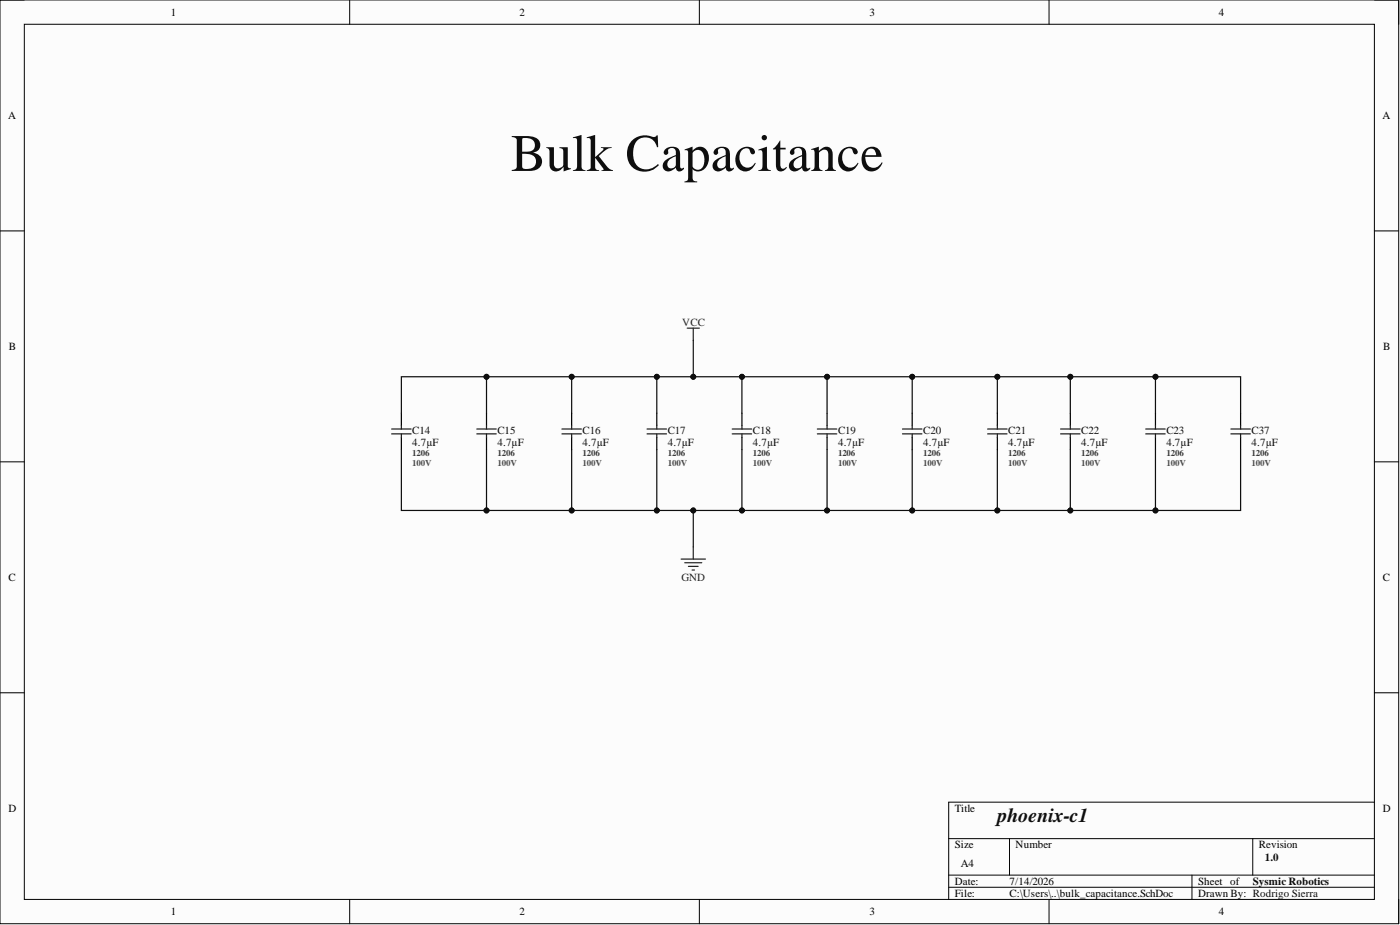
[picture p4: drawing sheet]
<svg xmlns="http://www.w3.org/2000/svg" width="292mm" height="193mm" viewBox="0 0 292 193" stroke-linecap="round" stroke-linejoin="round" font-family="sans-serif">
<path d="M0 0h291.8v192.7h-291.8z" fill-rule="evenodd" fill="#fcfcfc"/>
<path d="M0 0h291.8v192.7h-291.8z" fill="none" stroke="#000" stroke-width=".21"/>
<path d="M5.1 5.1h281.7v182.5h-281.7z" fill-rule="evenodd" fill="#fcfcfc"/>
<g fill="none" stroke="#000" stroke-width=".21">
<path d="M0 0h5.1M73 0v5.1M145.9 0v5.1M218.9 0v5.1M286.8 0h5v5.1M5.1 5.1h281.7v182.5h-281.7zM0 48.2h5.1M286.8 48.2h5M0 96.3h5.1M286.8 96.3h5M0 144.5h5.1M286.8 144.5h5"/>
<path d="M197.9 175h88.9M210.6 175v7.6M261.4 175v7.6M286.8 167.3h-88.9v20.3M73 187.6v5.1M145.9 187.6v5.1M197.9 182.6h88.9M197.9 185.1h88.9M218.9 187.6v5.1M248.7 182.6v5M291.8 187.6v5.1"/>
</g>
<path d="M143.4 68.5h2.5M144.6 68.5v2.5M142.1 116.6h5.1M142.9 117.4h3.5M143.6 118.2h2.1M144.4 118.9h.5M144.6 114.1v2.5" fill="none" stroke="#262626" stroke-width=".25"/>
<path d="M83.7 86.2v2.5M83.7 91.3v2.5" fill="none" stroke="#000" stroke-width=".25"/>
<path d="M81.7 90.5h4.1M81.7 89.5h4.1M83.7 88.7v.8M83.7 90.5v.8" fill="none" stroke="#1c1c1c" stroke-width=".25"/>
<path d="M172.6 78.6v7.6" fill="none" stroke="#0e0e0e" stroke-width=".25"/>
<circle cx="172.6" cy="78.6" r=".51" fill="#0e0e0e"/>
<circle cx="172.6" cy="78.6" r=".51" fill="none" stroke="#0e0e0e" stroke-width=".21"/>
<path d="M154.8 78.6v7.6" fill="none" stroke="#0e0e0e" stroke-width=".25"/>
<circle cx="154.8" cy="78.6" r=".51" fill="#0e0e0e"/>
<circle cx="154.8" cy="78.6" r=".51" fill="none" stroke="#0e0e0e" stroke-width=".21"/>
<path d="M137 78.6v7.6" fill="none" stroke="#0e0e0e" stroke-width=".25"/>
<circle cx="137" cy="78.6" r=".51" fill="#0e0e0e"/>
<circle cx="137" cy="78.6" r=".51" fill="none" stroke="#0e0e0e" stroke-width=".21"/>
<path d="M119.3 78.6v7.6" fill="none" stroke="#0e0e0e" stroke-width=".25"/>
<circle cx="119.3" cy="78.6" r=".51" fill="#0e0e0e"/>
<circle cx="119.3" cy="78.6" r=".51" fill="none" stroke="#0e0e0e" stroke-width=".21"/>
<path d="M101.5 78.6v7.6" fill="none" stroke="#0e0e0e" stroke-width=".25"/>
<circle cx="101.5" cy="78.6" r=".51" fill="#0e0e0e"/>
<circle cx="101.5" cy="78.6" r=".51" fill="none" stroke="#0e0e0e" stroke-width=".21"/>
<path d="M144.6 106.5v7.6" fill="none" stroke="#0e0e0e" stroke-width=".25"/>
<circle cx="144.6" cy="106.5" r=".51" fill="#0e0e0e"/>
<circle cx="144.6" cy="106.5" r=".51" fill="none" stroke="#0e0e0e" stroke-width=".21"/>
<path d="M144.6 71v7.6" fill="none" stroke="#0e0e0e" stroke-width=".25"/>
<circle cx="144.6" cy="78.6" r=".51" fill="#0e0e0e"/>
<circle cx="144.6" cy="78.6" r=".51" fill="none" stroke="#0e0e0e" stroke-width=".21"/>
<path d="M101.5 93.8v12.7" fill="none" stroke="#0e0e0e" stroke-width=".25"/>
<circle cx="101.5" cy="106.5" r=".51" fill="#0e0e0e"/>
<circle cx="101.5" cy="106.5" r=".51" fill="none" stroke="#0e0e0e" stroke-width=".21"/>
<path d="M119.3 93.8v12.7" fill="none" stroke="#0e0e0e" stroke-width=".25"/>
<circle cx="119.3" cy="106.5" r=".51" fill="#0e0e0e"/>
<circle cx="119.3" cy="106.5" r=".51" fill="none" stroke="#0e0e0e" stroke-width=".21"/>
<path d="M137 93.8v12.7" fill="none" stroke="#0e0e0e" stroke-width=".25"/>
<circle cx="137" cy="106.5" r=".51" fill="#0e0e0e"/>
<circle cx="137" cy="106.5" r=".51" fill="none" stroke="#0e0e0e" stroke-width=".21"/>
<path d="M154.8 93.8v12.7" fill="none" stroke="#0e0e0e" stroke-width=".25"/>
<circle cx="154.8" cy="106.5" r=".51" fill="#0e0e0e"/>
<circle cx="154.8" cy="106.5" r=".51" fill="none" stroke="#0e0e0e" stroke-width=".21"/>
<path d="M172.6 93.8v12.7" fill="none" stroke="#0e0e0e" stroke-width=".25"/>
<circle cx="172.6" cy="106.5" r=".51" fill="#0e0e0e"/>
<circle cx="172.6" cy="106.5" r=".51" fill="none" stroke="#0e0e0e" stroke-width=".21"/>
<path d="M190.3 93.8v12.7" fill="none" stroke="#0e0e0e" stroke-width=".25"/>
<circle cx="190.3" cy="106.5" r=".51" fill="#0e0e0e"/>
<circle cx="190.3" cy="106.5" r=".51" fill="none" stroke="#0e0e0e" stroke-width=".21"/>
<path d="M190.3 78.6v7.6" fill="none" stroke="#0e0e0e" stroke-width=".25"/>
<circle cx="190.3" cy="78.6" r=".51" fill="#0e0e0e"/>
<circle cx="190.3" cy="78.6" r=".51" fill="none" stroke="#0e0e0e" stroke-width=".21"/>
<path d="M83.7 86.2v-7.6h124.4v7.6" fill="none" stroke="#0e0e0e" stroke-width=".25"/>
<circle cx="101.5" cy="78.6" r=".51" fill="#0e0e0e"/>
<circle cx="101.5" cy="78.6" r=".51" fill="none" stroke="#0e0e0e" stroke-width=".21"/>
<circle cx="119.3" cy="78.6" r=".51" fill="#0e0e0e"/>
<circle cx="119.3" cy="78.6" r=".51" fill="none" stroke="#0e0e0e" stroke-width=".21"/>
<circle cx="137" cy="78.6" r=".51" fill="#0e0e0e"/>
<circle cx="137" cy="78.6" r=".51" fill="none" stroke="#0e0e0e" stroke-width=".21"/>
<circle cx="144.6" cy="78.6" r=".51" fill="#0e0e0e"/>
<circle cx="144.6" cy="78.6" r=".51" fill="none" stroke="#0e0e0e" stroke-width=".21"/>
<circle cx="154.8" cy="78.6" r=".51" fill="#0e0e0e"/>
<circle cx="154.8" cy="78.6" r=".51" fill="none" stroke="#0e0e0e" stroke-width=".21"/>
<circle cx="172.6" cy="78.6" r=".51" fill="#0e0e0e"/>
<circle cx="172.6" cy="78.6" r=".51" fill="none" stroke="#0e0e0e" stroke-width=".21"/>
<circle cx="190.3" cy="78.6" r=".51" fill="#0e0e0e"/>
<circle cx="190.3" cy="78.6" r=".51" fill="none" stroke="#0e0e0e" stroke-width=".21"/>
<circle cx="208.1" cy="78.6" r=".51" fill="#0e0e0e"/>
<circle cx="208.1" cy="78.6" r=".51" fill="none" stroke="#0e0e0e" stroke-width=".21"/>
<path d="M83.7 93.8v12.7h124.4v-12.7" fill="none" stroke="#0e0e0e" stroke-width=".25"/>
<circle cx="101.5" cy="106.5" r=".51" fill="#0e0e0e"/>
<circle cx="101.5" cy="106.5" r=".51" fill="none" stroke="#0e0e0e" stroke-width=".21"/>
<circle cx="119.3" cy="106.5" r=".51" fill="#0e0e0e"/>
<circle cx="119.3" cy="106.5" r=".51" fill="none" stroke="#0e0e0e" stroke-width=".21"/>
<circle cx="137" cy="106.5" r=".51" fill="#0e0e0e"/>
<circle cx="137" cy="106.5" r=".51" fill="none" stroke="#0e0e0e" stroke-width=".21"/>
<circle cx="144.6" cy="106.5" r=".51" fill="#0e0e0e"/>
<circle cx="144.6" cy="106.5" r=".51" fill="none" stroke="#0e0e0e" stroke-width=".21"/>
<circle cx="154.8" cy="106.5" r=".51" fill="#0e0e0e"/>
<circle cx="154.8" cy="106.5" r=".51" fill="none" stroke="#0e0e0e" stroke-width=".21"/>
<circle cx="172.6" cy="106.5" r=".51" fill="#0e0e0e"/>
<circle cx="172.6" cy="106.5" r=".51" fill="none" stroke="#0e0e0e" stroke-width=".21"/>
<circle cx="190.3" cy="106.5" r=".51" fill="#0e0e0e"/>
<circle cx="190.3" cy="106.5" r=".51" fill="none" stroke="#0e0e0e" stroke-width=".21"/>
<circle cx="208.1" cy="106.5" r=".51" fill="#0e0e0e"/>
<circle cx="208.1" cy="106.5" r=".51" fill="none" stroke="#0e0e0e" stroke-width=".21"/>
<g fill="none" stroke="#000" stroke-width=".25">
<path d="M101.5 86.2v2.5M101.5 91.3v2.5M119.3 86.2v2.5M119.3 91.3v2.5M137 86.2v2.5M137 91.3v2.5M154.8 86.2v2.5M154.8 91.3v2.5M172.6 86.2v2.5M172.6 91.3v2.5M190.3 86.2v2.5M190.3 91.3v2.5"/>
<path d="M208.1 86.2v2.5M208.1 91.3v2.5M223.3 86.2v2.5M223.3 91.3v2.5M241.1 86.2v2.5M241.1 91.3v2.5M258.8 86.2v2.5M258.8 91.3v2.5"/>
</g>
<g fill="none" stroke="#1c1c1c" stroke-width=".25">
<path d="M99.5 90.5h4M99.5 89.5h4M101.5 88.7v.8M101.5 90.5v.8M117.2 90.5h4.1M117.2 89.5h4.1M119.3 88.7v.8M119.3 90.5v.8M135 90.5h4.1M135 89.5h4.1M137 88.7v.8M137 90.5v.8"/>
<path d="M152.8 90.5h4M152.8 89.5h4M154.8 88.7v.8M154.8 90.5v.8M170.5 90.5h4.1M170.5 89.5h4.1M172.6 88.7v.8M172.6 90.5v.8M188.3 90.5h4.1M188.3 89.5h4.1M190.3 88.7v.8M190.3 90.5v.8"/>
<path d="M206.1 90.5h4M206.1 89.5h4M208.1 88.7v.8M208.1 90.5v.8M221.3 90.5h4M221.3 89.5h4M223.3 88.7v.8M223.3 90.5v.8M239 90.5h4.1M239 89.5h4.1M241.1 88.7v.8M241.1 90.5v.8"/>
<path d="M256.8 90.5h4.1M256.8 89.5h4.1M258.8 88.7v.8M258.8 90.5v.8"/>
</g>
<path d="M223.3 78.6v7.6" fill="none" stroke="#0e0e0e" stroke-width=".25"/>
<circle cx="223.3" cy="78.6" r=".51" fill="#0e0e0e"/>
<circle cx="223.3" cy="78.6" r=".51" fill="none" stroke="#0e0e0e" stroke-width=".21"/>
<path d="M223.3 93.8v12.7" fill="none" stroke="#0e0e0e" stroke-width=".25"/>
<circle cx="223.3" cy="106.5" r=".51" fill="#0e0e0e"/>
<circle cx="223.3" cy="106.5" r=".51" fill="none" stroke="#0e0e0e" stroke-width=".21"/>
<path d="M241.1 93.8v12.7" fill="none" stroke="#0e0e0e" stroke-width=".25"/>
<circle cx="241.1" cy="106.5" r=".51" fill="#0e0e0e"/>
<circle cx="241.1" cy="106.5" r=".51" fill="none" stroke="#0e0e0e" stroke-width=".21"/>
<path d="M241.1 78.6v7.6" fill="none" stroke="#0e0e0e" stroke-width=".25"/>
<circle cx="241.1" cy="78.6" r=".51" fill="#0e0e0e"/>
<circle cx="241.1" cy="78.6" r=".51" fill="none" stroke="#0e0e0e" stroke-width=".21"/>
<path d="M258.8 93.8v12.7h-50.7" fill="none" stroke="#0e0e0e" stroke-width=".25"/>
<circle cx="241.1" cy="106.5" r=".51" fill="#0e0e0e"/>
<circle cx="241.1" cy="106.5" r=".51" fill="none" stroke="#0e0e0e" stroke-width=".21"/>
<circle cx="223.3" cy="106.5" r=".51" fill="#0e0e0e"/>
<circle cx="223.3" cy="106.5" r=".51" fill="none" stroke="#0e0e0e" stroke-width=".21"/>
<circle cx="208.1" cy="106.5" r=".51" fill="#0e0e0e"/>
<circle cx="208.1" cy="106.5" r=".51" fill="none" stroke="#0e0e0e" stroke-width=".21"/>
<path d="M208.1 78.6h50.7v7.6" fill="none" stroke="#0e0e0e" stroke-width=".25"/>
<circle cx="208.1" cy="78.6" r=".51" fill="#0e0e0e"/>
<circle cx="208.1" cy="78.6" r=".51" fill="none" stroke="#0e0e0e" stroke-width=".21"/>
<circle cx="223.3" cy="78.6" r=".51" fill="#0e0e0e"/>
<circle cx="223.3" cy="78.6" r=".51" fill="none" stroke="#0e0e0e" stroke-width=".21"/>
<circle cx="241.1" cy="78.6" r=".51" fill="#0e0e0e"/>
<circle cx="241.1" cy="78.6" r=".51" fill="none" stroke="#0e0e0e" stroke-width=".21"/>
<text font-size="11" fill="#0e0e0e" x="106.6" y="35.7">Bulk Capacitance</text>
<text font-size="4.1" fill="#0e0e0e" x="208.1" y="171.5">phoenix-c1</text>
<g font-size="2.3">
<text x="35.6" y="3.3">1</text>
<text x="108.4" y="3.3">2</text>
<text x="181.4" y="3.3">3</text>
<text x="254.3" y="3.3">4</text>
<text x="1.7" y="24.8">A</text>
<text x="288.4" y="24.8">A</text>
<text x="1.9" y="73">B</text>
<text x="288.6" y="73">B</text>
<text x="1.8" y="121.2">C</text>
<text x="288.5" y="121.2">C</text>
<text x="1.8" y="169.4">D</text>
<text x="199.2" y="169.4">Title</text>
<text x="288.5" y="169.4">D</text>
<text x="199.2" y="177">Size</text>
<text x="211.9" y="177">Number</text>
<text x="262.6" y="177">Revision</text>
<text x="199.2" y="184.6">Date:</text>
<text x="200.5" y="180.8">A4</text>
<text x="210.6" y="184.6">7/14/2026</text>
<text x="250" y="184.6">Sheet of</text>
<text x="35.6" y="190.9">1</text>
<text x="108.4" y="190.9">2</text>
<text x="181.4" y="190.9">3</text>
<text x="199.2" y="187.1">File:</text>
<text x="210.6" y="187.1">C:\Users\..\bulk_capacitance.SchDoc</text>
<text x="250" y="187.1">Drawn By: Rodrigo Sierra</text>
<text x="254.3" y="190.9">4</text>
</g>
<g font-size="2.3" fill="#262626">
<text x="142.4" y="67.9">VCC</text>
<text x="142.2" y="121.2">GND</text>
</g>
<g font-size="2.3" fill="#0e0e0e">
<text x="86" y="90.5">C14</text>
<text x="86" y="93.1">4.7µF</text>
<text x="103.8" y="90.5">C15</text>
<text x="103.8" y="93.1">4.7µF</text>
<text x="121.6" y="90.5">C16</text>
<text x="121.6" y="93.1">4.7µF</text>
<text x="139.3" y="90.5">C17</text>
<text x="139.3" y="93.1">4.7µF</text>
<text x="157.1" y="90.5">C18</text>
<text x="157.1" y="93.1">4.7µF</text>
<text x="174.8" y="90.5">C19</text>
<text x="174.8" y="93.1">4.7µF</text>
<text x="192.6" y="90.5">C20</text>
<text x="192.6" y="93.1">4.7µF</text>
<text x="210.4" y="90.5">C21</text>
<text x="210.4" y="93.1">4.7µF</text>
<text x="225.6" y="90.5">C22</text>
<text x="225.6" y="93.1">4.7µF</text>
<text x="243.4" y="90.5">C23</text>
<text x="243.4" y="93.1">4.7µF</text>
<text x="261.1" y="90.5">C37</text>
<text x="261.1" y="93.1">4.7µF</text>
<text x="263.9" y="179.5">1.0</text>
<text x="261.4" y="184.6">Sysmic Robotics</text>
</g>
<g font-size="1.9" fill="#3c3c3c">
<text x="86" y="95.2">1206</text>
<text x="103.8" y="95.2">1206</text>
<text x="121.6" y="95.2">1206</text>
<text x="139.3" y="95.2">1206</text>
<text x="157.1" y="95.2">1206</text>
<text x="174.8" y="95.2">1206</text>
<text x="192.6" y="95.2">1206</text>
<text x="210.4" y="95.2">1206</text>
<text x="225.6" y="95.2">1206</text>
<text x="243.4" y="95.2">1206</text>
<text x="261.1" y="95.2">1206</text>
</g>
<g font-size="1.9" fill="#4c4c4c">
<text x="86" y="97.2">100V</text>
<text x="103.8" y="97.2">100V</text>
<text x="121.6" y="97.2">100V</text>
<text x="139.3" y="97.2">100V</text>
<text x="157.1" y="97.2">100V</text>
<text x="174.8" y="97.2">100V</text>
<text x="192.6" y="97.2">100V</text>
<text x="210.4" y="97.2">100V</text>
<text x="225.6" y="97.2">100V</text>
<text x="243.4" y="97.2">100V</text>
<text x="261.1" y="97.2">100V</text>
</g>
</svg>
